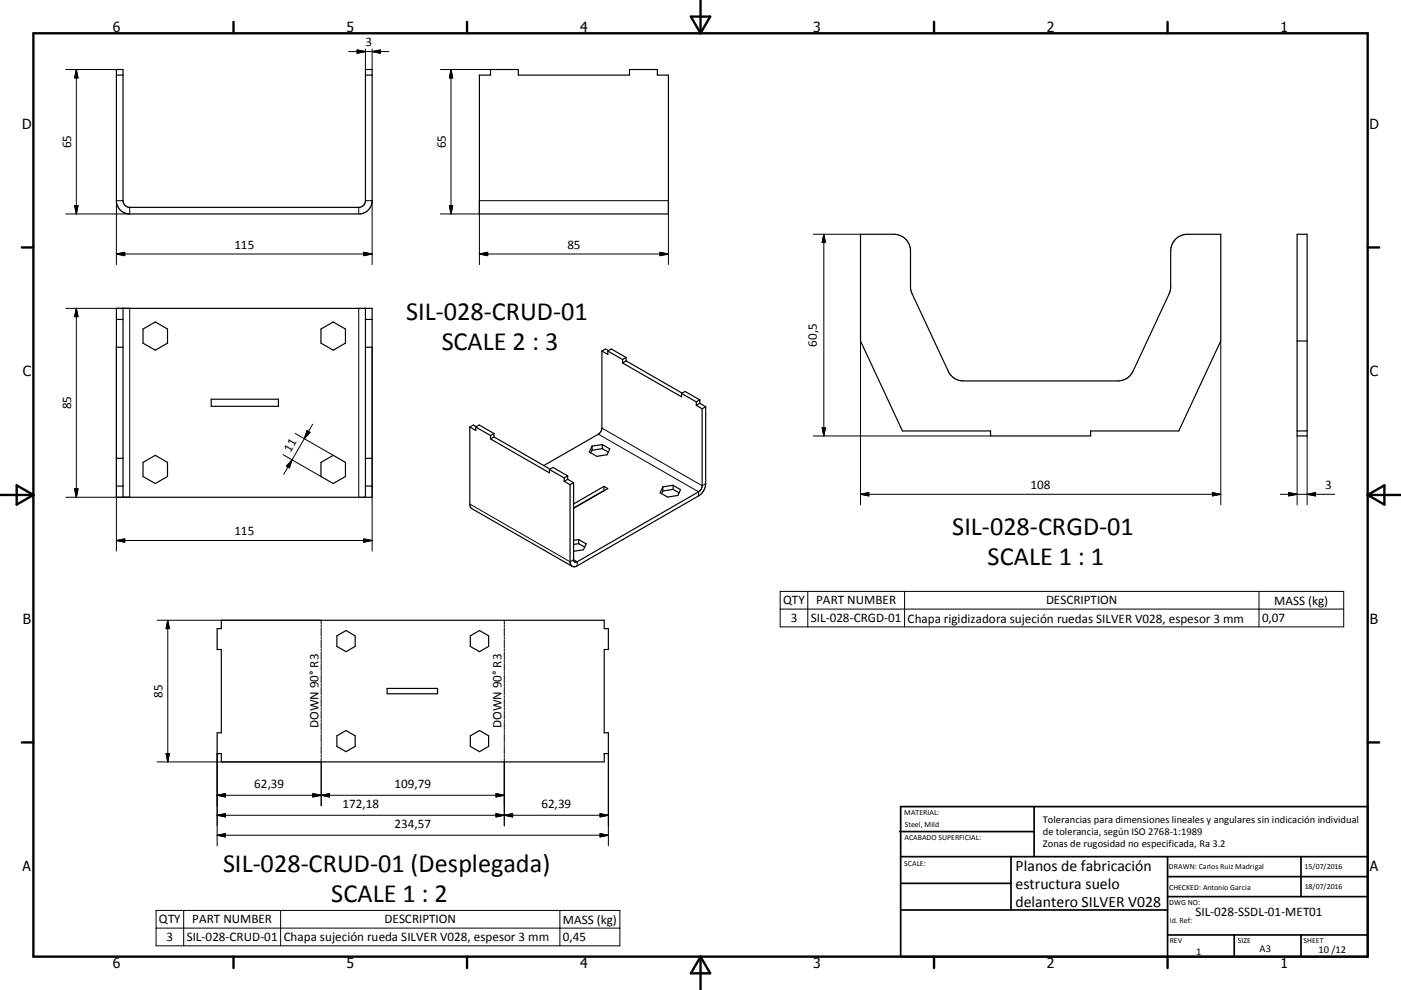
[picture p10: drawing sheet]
<svg xmlns="http://www.w3.org/2000/svg" width="420mm" height="297mm" viewBox="0 0 420 297" stroke-linecap="round" stroke-linejoin="round" font-family="sans-serif">
<g fill="none" stroke="#000" stroke-width=".36">
<path d="M34.9 22.5h2M34.9 20.9h2v39.3a2.02 2.02 0 0 0 2 2h68.7a2.02 2.02 0 0 0 2-2v-39.3h2v39.3a4 4 0 0 1-4 4h-68.7a4 4 0 0 1-4-4zM109.6 22.5h2M143.7 22.5h3.4v-1.6h8.3v1.6h33.3v-1.6h8.4v1.6h3.3v41.7h-56.7zM258 70.3h10a5 5 0 0 1 5 5v10.7l.3 1.6 11 23.8a4.9 4.9 0 0 0 4.5 2.9h46.3a5 5 0 0 0 4.6-2.9l11-23.8 .3-1.6v-10.7a5 5 0 0 1 5-5h10v32l-12.6 27h-26.4v1.5h-30v-1.5h-26.4l-12.6-27zM388.9 70.3h3v60.5h-3zM34.9 92.5h76.7v56.7h-76.7zM34.9 95.8h2M36.9 92.5v56.7M42.9 98.7l3.7-2.1 3.6 2.1v4.2l-3.6 2.2-3.7-2.2zM96.2 98.7l3.7-2.1 3.7 2.1v4.2l-3.7 2.2-3.7-2.2zM109.6 92.5v56.7"/>
<path d="M109.6 95.8h2M34.9 104.2h2M63.3 119.8h20.2v2.1h-20.2zM109.6 104.2h2M180.5 105.3l1.7 1v-1M180.5 105.3v23.1l-.3 1.1-.8 .8-16.4 9.4M182.2 105.3l1.1-.6 4.4 2.5M182.2 105.3l4.5 2.6M182.4 105.2l-.9-.5-1 .6M186.7 107.9v1M186.7 108.9l17.6 10.2v-1.1M187.7 108.3l-1 .6"/>
<path d="M187.7 107.2v1.1M187.7 107.2l-1 .7M187.7 108.3l16.8 9.6M204.3 118l1.1-.6 4.4 2.6M204.3 118l4.5 2.6M209.8 120v1M209.8 120l-1 .6M388.9 102.3h3M34.9 137.5h2M42.9 138.7l3.7-2.1 3.6 2.1v4.3l-3.6 2.1-3.7-2.1zM96.2 138.7l3.7-2.1 3.7 2.1v4.3l-3.7 2.1-3.7-2.1zM109.6 137.5h2"/>
<path d="M140.9 128.1l1.7 1v-1M140.9 128.1v23.1l.2 1.1 30.4 17.6M142.6 128.1l1.1-.6 4.4 2.6M142.6 128.1l4.5 2.6M142.8 128l-.9-.5-1 .6M147.1 130.7v1M147.1 131.7l17.6 10.2v-1.1M148.1 131.1l16.8 9.6M148.1 131.1l-1 .6M148.1 130.1v1M148.1 130.1l-1 .6M177.5 135.1l-.4 .8"/>
<path d="M177.5 133.8v1.3M180.6 133.4l2.2 1.3-.8 1.7-3.1 .5-2.2-1.3 .8-1.8M180.6 134.6l-3.1 .5M180.6 133.4v1.2M180.6 133.4l-3.1 .4M180.6 134.6l1.8 1M208.8 121.6l1.7 1M208.8 120.6v1M209.8 121l1.8 1M209.8 121l-1 .6M210.5 122.6v23.1a2.24 2.24 0 0 1-1.1 1.9l-36.4 20.9a.64 .64 0 0 1-.7 .1 .64 .64 0 0 1-.3-.7v-23.1M211.6 122l-1.1 .6"/>
<path d="M211.6 122v23.1a4.6 4.6 0 0 1-2.2 3.7l-36.6 21.1h-1.3M388.9 129.3h3M34.9 145.8h2M109.6 145.8h2M164.7 140.8l1.1-.6 4.4 2.6M164.7 140.8l4.5 2.6M169.2 144.4l1.7 1M169.2 143.4v1M170.2 143.8l1.8 1M170.2 143.8l-1 .6M170.2 142.8v1M170.2 142.8l-1 .6"/>
<path d="M170.9 145.4v23.1l.2 .9 .4 .5M172 144.8l-1.1 .6M181.1 145.9l1.1 .7-10.2 5.9M181.1 145.9v1.3M181.1 147.2h.1M181.1 145.9l-9.1 5.3M181.1 147.2l-9.1 5.2M198.7 147.3l-.4 .8M198.7 146.1v1.2M201.8 145.6l2.2 1.3-.8 1.7-3.1 .5-2.2-1.3 .8-1.7M201.8 146.8l-3.1 .5M201.8 145.6v1.2"/>
<path d="M201.8 145.6l-3.1 .5M201.8 146.8l1.8 1.1M173.5 161.9l2.3 1.3-.9 1.7-2.9 .5M173.5 163.1l-1.5 .2M173.5 161.9v1.2M173.5 161.9l-1.5 .2M173.5 163.1l1.8 1M66.3 186.1h114.8v2.5h1.3v6.2h-1.3v25h1.3v6.3h-1.3v2.5h-114.8v-2.5h-1.2v-6.3h1.2v-25h-1.2v-6.2h1.2zM101 190.8l2.7-1.6 2.8 1.6v3.1l-2.8 1.6-2.7-1.6zM141 190.8l2.8-1.6 2.7 1.6v3.1l-2.7 1.6-2.8-1.6zM116.1 206.5h15.1v1.6h-15.1zM101 220.8l2.7-1.6 2.8 1.6v3.1l-2.8 1.6-2.7-1.6z"/>
<path d="M141 220.8l2.8-1.6 2.7 1.6v3.1l-2.7 1.6-2.8-1.6z"/>
</g>
<g fill="none" stroke="#000" stroke-width=".3">
<path d="M104.6 15.5h12M107.1 15l2.5 .5-2.5 .5zM109.6 14.7v6.2M111.6 14.7v6.2M111.6 15.5l2.5-.5v1zM19.7 20.9h15.2M22.9 20.9l.5 2.5h-1zM22.9 20.9v43.3M132 20.9h15.1M135.2 20.9v43.3M135.2 20.9l.5 2.5h-1zM22.4 61.7h1l-.5 2.5z"/>
<path d="M34.9 76.2h76.7M34.9 76.2l2.5-.5v1zM36.9 60.2h-2v19.2M38.9 62.2v2h-19.2M107.6 62.2v2M109.1 75.7l2.5 .5-2.5 .5zM109.6 60.2h2v19.2M132 64.2h11.7M134.7 61.7h1l-.5 2.5zM143.7 79.4v-19.2h56.7v19.2M143.7 76.2h56.7M143.7 76.2l2.5-.5v1z"/>
<path d="M197.9 75.7l2.5 .5-2.5 .5zM243.8 70.3h14.2M247 70.3v60.5M247 70.3l.5 2.5h-1zM19.7 92.5h19.2v56.7h-19.2M22.9 92.5v56.7M22.9 92.5l.5 2.5h-1zM107.6 92.5v56.7M34.9 104.2v61.1M111.6 104.2v61.1M258 102.3v49.2M366 102.3v49.2"/>
<path d="M84.8 136.4l11.4 6.6M87.6 138l-2.5 4.3M87.6 138l-.9 2.4-.8-.5zM88.5 130l11.4 6.6M91.2 131.6l-3.6 6.4M92.1 129.2l.8 .5-1.7 1.9zM93.7 127.3l-2.5 4.3M179.4 130.3l30 17.3v1.2M180.5 128.4l30 17.3 1.1-.6M243.8 130.8h53.2M246.5 128.3h1l-.5 2.5zM388.9 130.8v20.7"/>
<path d="M391.9 130.8v20.7M22.4 146.7h1l-.5 2.5zM140.9 151.2l30 17.3 1.1-.6 1 .6v1.3M258 148.3h108M258 148.3l2.5-.5v1zM363.5 147.8l2.5 .5-2.5 .5zM383.9 148.3h16.2M386.4 147.8l2.5 .5-2.5 .5zM391.9 148.3l2.5-.5v1zM34.9 162.2l2.5-.5v1zM34.9 162.2h76.7M109.1 161.7l2.5 .5-2.5 .5z"/>
<path d="M233.9 177.4h169v10.7h-169zM242.2 177.4v10.7M271.2 177.4v10.7M377.5 177.4v10.7M47.1 186.1h49.2v1.2M50.3 186.1v42.5M50.3 186.1l.5 2.5h-1zM96.3 187.6v.5M96.3 188.5v2.3M96.3 191.1v.6M96.3 192v2.3M96.3 194.6v.6"/>
<path d="M96.3 195.5v2.4M96.3 198.2v.6M96.3 199.1v2.3M151.2 186.1v1.2M151.2 187.6v.5M151.2 188.5v2.3M151.2 191.1v.6M151.2 192v2.3M151.2 194.6v.6M151.2 195.5v2.4M151.2 198.2v.6M151.2 199.1v2.3"/>
<path d="M233.9 182.7h169M96.3 201.7v.6M96.3 202.6v2.4M96.3 205.3v.6M96.3 206.2v2.3M96.3 208.8v.6M96.3 209.7v2.4M96.3 212.4v.5M96.3 213.2v2.4M96.3 215.9v.6M96.3 216.8v2.3M96.3 219.4v.6"/>
<path d="M151.2 201.7v.6M151.2 202.6v2.4M151.2 205.3v.6M151.2 206.2v2.3M151.2 208.8v.6M151.2 209.7v2.4M151.2 212.4v.5M151.2 213.2v2.4M151.2 215.9v.6M151.2 216.8v2.3M151.2 219.4v.6M47.1 228.6h49.2"/>
<path d="M49.8 226.1h1l-.5 2.5zM65.1 238.6h86.1M65.1 238.6l2.5-.5v1zM65.1 226.1v27.7M93.8 238.1l5 1v-1l-5 1zM96.3 220.3v2.4M96.3 223v.6M96.3 223.9v2.3M96.3 226.5v.6M96.3 227.4v14.4M148.7 238.1l2.5 .5-2.5 .5zM151.2 220.3v2.4"/>
<path d="M151.2 223v.6M151.2 223.9v2.3M151.2 226.5v.6M151.2 227.4v20.4M182.4 226.1v27.7M65.1 244.6l2.5-.5v1zM65.1 250.6l2.5-.5v1zM65.1 244.6h117.3M65.1 250.6h117.3M148.7 244.1l2.5 .5-2.5 .5zM151.2 244.6l2.5-.5v1zM179.9 250.1l2.5 .5-2.5 .5z"/>
<path d="M179.9 244.1l2.5 .5-2.5 .5zM46.8 273.1h139v10.7h-139zM46.8 278.4h139M55.1 273.1v10.7M84.1 273.1v10.7M167.9 273.1v10.7"/>
</g>
<g fill="none" stroke="#000" stroke-width=".71">
<path d="M10 10h400v277h-400zM70 6.6v3.4M140 6.6v3.4M207.1 5h5.8l-2.9 5zM210 0v10M280 6.6v3.4M350 6.6v3.4M6.6 74.2h3.4M410 74.2h3.5M0 148.5h10M5 145.6l5 2.9-5 2.9zM410 148.5h10.1"/>
<path d="M410 148.5l5.1-2.9v5.8zM6.6 222.7h3.4M410 222.7h3.5M70 287v3.4M140 287v3.4M210 287v10M210 287l2.9 5h-5.8zM280 287v3.4M350 287v3.4"/>
</g>
<g fill="none" stroke="#000" stroke-width=".51">
<path d="M269.7 249.5h40.3M270 242h140v45h-140zM270 257h140M303.1 257v16M310 242v15M350 257v30M390.1 257v12M270 265h33.1M270 273h80M350 269h60M350 263h60M350 280.5h60"/>
<path d="M370 280.5v6.5M390.1 280.5v6.5"/>
</g>
<g fill="#000" stroke="#000" stroke-width=".3">
<path d="M107.1 15l2.5 .5-2.5 .5zM111.6 15.5l2.5-.5v1zM22.9 20.9l.5 2.5h-1zM135.2 20.9l.5 2.5h-1zM22.4 61.7h1l-.5 2.5zM34.9 76.2l2.5-.5v1zM109.1 75.7l2.5 .5-2.5 .5zM134.7 61.7h1l-.5 2.5zM143.7 76.2l2.5-.5v1zM197.9 75.7l2.5 .5-2.5 .5zM247 70.3l.5 2.5h-1zM22.9 92.5l.5 2.5h-1z"/>
<path d="M92.1 129.2l.8 .5-1.7 1.9zM246.5 128.3h1l-.5 2.5zM22.4 146.7h1l-.5 2.5zM87.6 138l-.9 2.4-.8-.5zM258 148.3l2.5-.5v1zM363.5 147.8l2.5 .5-2.5 .5zM386.4 147.8l2.5 .5-2.5 .5zM391.9 148.3l2.5-.5v1zM34.9 162.2l2.5-.5v1zM109.1 161.7l2.5 .5-2.5 .5zM50.3 186.1l.5 2.5h-1zM49.8 226.1h1l-.5 2.5z"/>
<path d="M65.1 238.6l2.5-.5v1zM93.8 238.1l2.5 .5-2.5 .5zM96.3 238.6l2.5-.5v1zM148.7 238.1l2.5 .5-2.5 .5zM65.1 244.6l2.5-.5v1zM65.1 250.6l2.5-.5v1zM148.7 244.1l2.5 .5-2.5 .5zM151.2 244.6l2.5-.5v1zM179.9 250.1l2.5 .5-2.5 .5zM179.9 244.1l2.5 .5-2.5 .5z"/>
</g>
<g font-size="7.9">
<text x="121.8" y="96.1">SIL-028-CRUD-01</text>
<text x="132.4" y="105.1">SCALE 2 : 3</text>
<text x="285.5" y="160.6">SIL-028-CRGD-01</text>
<text x="296.1" y="169.6">SCALE 1 : 1</text>
<text x="66.9" y="261.5">SIL-028-CRUD-01 (Desplegada)</text>
<text x="99.3" y="270.5">SCALE 1 : 2</text>
</g>
<g font-size="4.7">
<text x="304.5" y="261.2">Planos de fabricación</text>
<text x="304.5" y="266.6">estructura suelo</text>
<text x="304.5" y="272">delantero SILVER V028</text>
</g>
<g font-size="4.2">
<text x="33.9" y="9.6">6</text>
<text x="103.9" y="9.6">5</text>
<text x="173.9" y="9.6">4</text>
<text x="243.8" y="9.6">3</text>
<text x="313.9" y="9.6">2</text>
<text x="383.9" y="9.6">1</text>
<text x="6.7" y="38.7">D</text>
<text x="410.5" y="38.7">D</text>
<text x="6.9" y="112.9">C</text>
<text x="410.7" y="112.9">C</text>
<text x="6.9" y="187.1">B</text>
<text x="410.7" y="187.1">B</text>
<text x="6.8" y="261.4">A</text>
<text x="410.7" y="261.4">A</text>
<text x="33.9" y="290.4">6</text>
<text x="103.9" y="290.4">5</text>
<text x="173.9" y="290.4">4</text>
<text x="243.8" y="290.4">3</text>
<text x="313.9" y="290.4">2</text>
<text x="383.9" y="290.4">1</text>
</g>
<g font-size="3.9">
<text x="109.6" y="13.9">3</text>
<text x="21.3" y="44.5" transform="rotate(-90 21.3 44.5)">65</text>
<text x="133.7" y="44.5" transform="rotate(-90 133.7 44.5)">65</text>
<text x="70.3" y="74.7">115</text>
<text x="170.1" y="74.7">85</text>
<text x="244.9" y="104.1" transform="rotate(-90 244.9 104.1)">60,5</text>
<text x="21.3" y="122.9" transform="rotate(-90 21.3 122.9)">85</text>
<text x="87.1" y="135.8" transform="rotate(-60 87.1 135.8)">11</text>
<text x="308.9" y="146.7">108</text>
<text x="397.3" y="146.7">3</text>
<text x="70.3" y="160.6">115</text>
<text x="234.8" y="181.4">QTY</text>
<text x="244.7" y="181.4">PART NUMBER</text>
<text x="313.6" y="181.4">DESCRIPTION</text>
<text x="382" y="181.4">MASS (kg)</text>
<text x="237.1" y="186.7">3</text>
<text x="243.1" y="186.7">SIL-028-CRGD-01</text>
<text x="272.1" y="186.8">Chapa rigidizadora sujeción ruedas SILVER V028, espesor 3 mm</text>
<text x="378.4" y="186.7">0,07</text>
<text x="48.8" y="209.3" transform="rotate(-90 48.8 209.3)">85</text>
<text x="95.5" y="218.5" transform="rotate(-90 95.5 218.5)">DOWN 90° R3</text>
<text x="150.4" y="218.5" transform="rotate(-90 150.4 218.5)">DOWN 90° R3</text>
<text x="76.2" y="236.5">62,39</text>
<text x="118.3" y="236.5">109,79</text>
<text x="102.7" y="242.5">172,18</text>
<text x="162.3" y="242.5">62,39</text>
<text x="118.3" y="248.5">234,57</text>
<text x="358.4" y="274.9">SIL-028-SSDL-01-MET01</text>
<text x="47.7" y="277">QTY</text>
<text x="57.7" y="277">PART NUMBER</text>
<text x="115.2" y="277">DESCRIPTION</text>
<text x="168.7" y="277.1">MASS (kg)</text>
<text x="50" y="282.4">3</text>
<text x="56" y="282.4">SIL-028-CRUD-01</text>
<text x="85.1" y="282.4">Chapa sujeción rueda SILVER V028, espesor 3 mm</text>
<text x="168.7" y="282.4">0,45</text>
</g>
<g font-size="3.1">
<text x="312.7" y="246.8">Tolerancias para dimensiones lineales y angulares sin indicación individual</text>
<text x="312.7" y="250.4">de tolerancia, según ISO 2768-1:1989</text>
<text x="312.7" y="254">Zonas de rugosidad no especificada, Ra 3.2</text>
<text x="358.6" y="286.5">1</text>
<text x="377.6" y="285.6">A3</text>
<text x="395.3" y="285.9">10 /12</text>
</g>
<g font-size="2.4">
<text x="271.1" y="244.4">MATERIAL:</text>
<text x="271.2" y="252">ACABADO SUPERFICIAL:</text>
<text x="271.3" y="248">Steel, Mild</text>
<text x="271.1" y="259.7">SCALE:</text>
<text x="350.4" y="260.8">DRAWN: Carlos Ruiz Madrigal</text>
<text x="391.1" y="260.6">15/07/2016</text>
<text x="350.5" y="267">CHECKED: Antonio Garcia</text>
<text x="391.2" y="266.7">18/07/2016</text>
<text x="350.5" y="271.4">DWG NO:</text>
<text x="350.7" y="276.9">Id. Ref:</text>
<text x="350.7" y="282.8">REV</text>
<text x="371.1" y="282.9">SIZE</text>
<text x="390.8" y="283">SHEET</text>
</g>
</svg>
